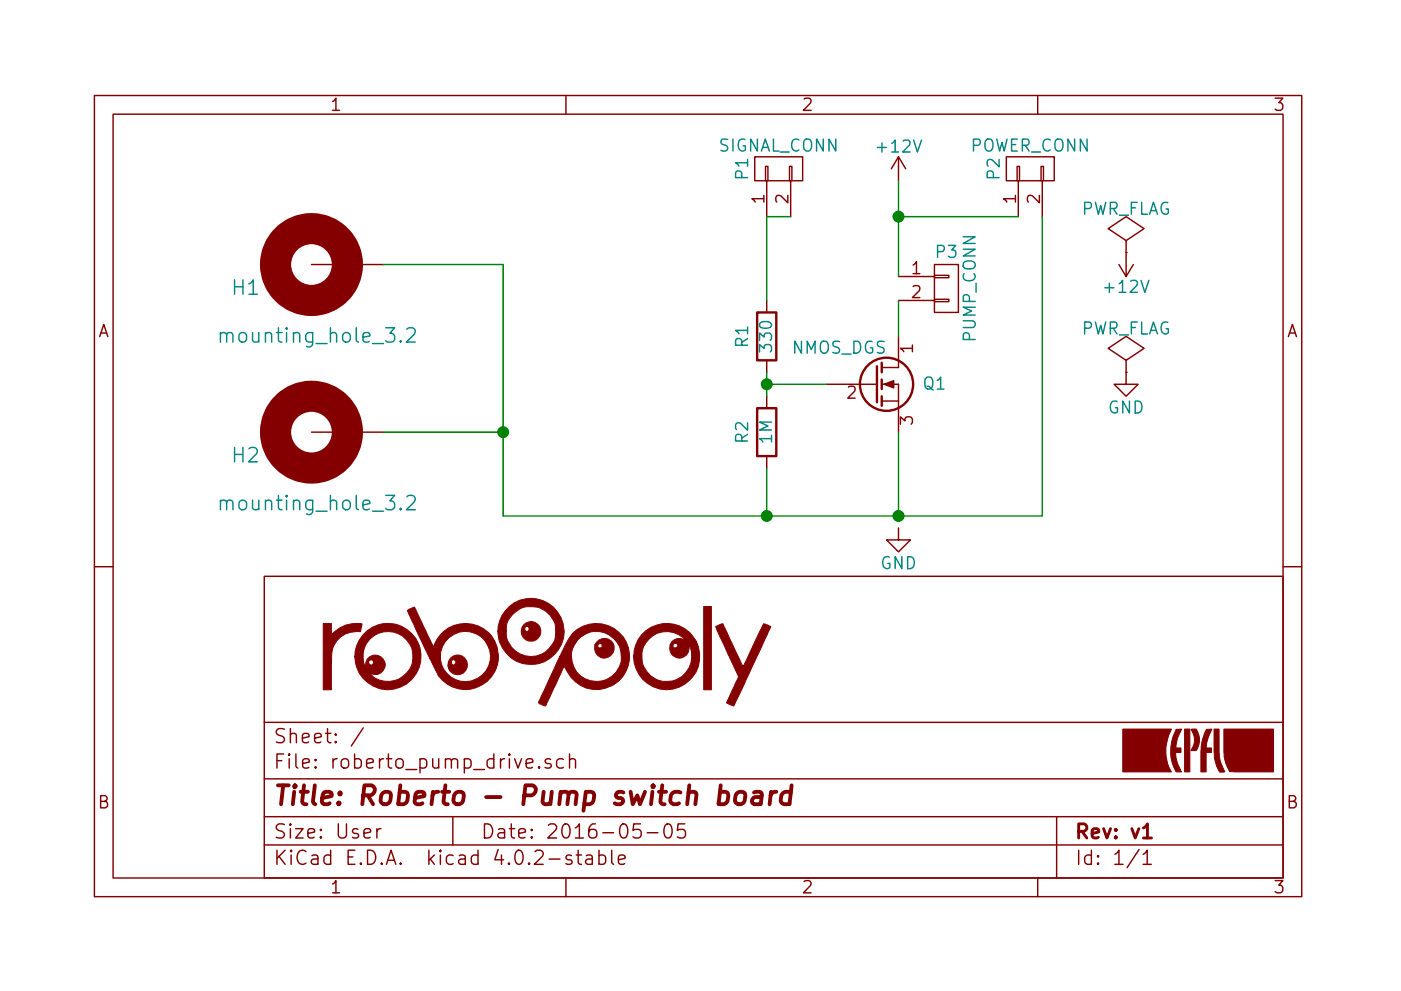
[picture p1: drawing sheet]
EESchema Schematic File Version 2
LIBS:power
LIBS:device
LIBS:transistors
LIBS:conn
LIBS:linear
LIBS:regul
LIBS:74xx
LIBS:cmos4000
LIBS:adc-dac
LIBS:memory
LIBS:xilinx
LIBS:microcontrollers
LIBS:dsp
LIBS:microchip
LIBS:analog_switches
LIBS:motorola
LIBS:texas
LIBS:intel
LIBS:audio
LIBS:interface
LIBS:digital-audio
LIBS:philips
LIBS:display
LIBS:cypress
LIBS:siliconi
LIBS:opto
LIBS:atmel
LIBS:contrib
LIBS:valves
LIBS:common_sch
LIBS:roberto_pump_drive-cache
EELAYER 25 0
EELAYER END
$Descr User 5827 4134
encoding utf-8
Sheet 1 1
Title "Roberto - Pump switch board"
Date "2016-05-05"
Rev "v1"
Comp ""
Comment1 ""
Comment2 ""
Comment3 ""
Comment4 ""
$EndDescr
$Comp
L CONN_01X02 P2
U 1 1
P 4300 700
F 0 "P2" H 4300 850 50  0000 C CNN
F 1 "POWER_CONN" V 4400 700 50  0000 C CNN
F 2 "Common_footprints:conn_green_2" H 4300 700 50  0001 C CNN
F 3 "" H 4300 700 50  0000 C CNN
	1    4300 700 
	0    -1   -1   0   
$EndComp
$Comp
L Q_NMOS_DGS Q1
U 1 1
P 3650 1600
F 0 "Q1" H 3950 1600 50  0000 R CNN
F 1 "NMOS_DGS" H 3700 1750 50  0000 R CNN
F 2 "TO_SOT_Packages_THT:TO-220_Neutral123_Vertical_LargePads" H 3850 1700 50  0001 C CNN
F 3 "" H 3650 1600 50  0000 C CNN
	1    3650 1600
	1    0    0    -1  
$EndComp
$Comp
L +12V #PWR01
U 1 1
P 3750 750
F 0 "#PWR01" H 3750 600 50  0001 C CNN
F 1 "+12V" H 3750 890 50  0000 C CNN
F 2 "" H 3750 750 50  0000 C CNN
F 3 "" H 3750 750 50  0000 C CNN
	1    3750 750 
	1    0    0    -1  
$EndComp
$Comp
L GND #PWR02
U 1 1
P 3750 2200
F 0 "#PWR02" H 3750 1950 50  0001 C CNN
F 1 "GND" H 3750 2050 50  0000 C CNN
F 2 "" H 3750 2200 50  0000 C CNN
F 3 "" H 3750 2200 50  0000 C CNN
	1    3750 2200
	1    0    0    -1  
$EndComp
$Comp
L R R2
U 1 1
P 3200 1800
F 0 "R2" V 3100 1800 50  0000 C CNN
F 1 "1M" V 3200 1800 50  0000 C CNN
F 2 "Resistors_SMD:R_0805_HandSoldering" V 3130 1800 50  0001 C CNN
F 3 "" H 3200 1800 50  0000 C CNN
	1    3200 1800
	1    0    0    -1  
$EndComp
$Comp
L R R1
U 1 1
P 3200 1400
F 0 "R1" V 3100 1400 50  0000 C CNN
F 1 "330" V 3200 1400 50  0000 C CNN
F 2 "Resistors_SMD:R_0805_HandSoldering" V 3130 1400 50  0001 C CNN
F 3 "" H 3200 1400 50  0000 C CNN
	1    3200 1400
	1    0    0    -1  
$EndComp
$Comp
L PWR_FLAG #FLG03
U 1 1
P 4700 1550
F 0 "#FLG03" H 4700 1645 50  0001 C CNN
F 1 "PWR_FLAG" H 4700 1730 50  0000 C CNN
F 2 "" H 4700 1550 50  0000 C CNN
F 3 "" H 4700 1550 50  0000 C CNN
	1    4700 1550
	1    0    0    -1  
$EndComp
$Comp
L PWR_FLAG #FLG04
U 1 1
P 4700 1050
F 0 "#FLG04" H 4700 1145 50  0001 C CNN
F 1 "PWR_FLAG" H 4700 1230 50  0000 C CNN
F 2 "" H 4700 1050 50  0000 C CNN
F 3 "" H 4700 1050 50  0000 C CNN
	1    4700 1050
	1    0    0    -1  
$EndComp
$Comp
L +12V #PWR05
U 1 1
P 4700 1050
F 0 "#PWR05" H 4700 900 50  0001 C CNN
F 1 "+12V" H 4700 1190 50  0000 C CNN
F 2 "" H 4700 1050 50  0000 C CNN
F 3 "" H 4700 1050 50  0000 C CNN
	1    4700 1050
	-1   0    0    1   
$EndComp
$Comp
L GND #PWR06
U 1 1
P 4700 1550
F 0 "#PWR06" H 4700 1300 50  0001 C CNN
F 1 "GND" H 4700 1400 50  0000 C CNN
F 2 "" H 4700 1550 50  0000 C CNN
F 3 "" H 4700 1550 50  0000 C CNN
	1    4700 1550
	1    0    0    -1  
$EndComp
$Comp
L mounting_hole_3.2 H1
U 1 1
P 1300 1100
F 0 "H1" H 1025 1000 60  0000 C CNN
F 1 "mounting_hole_3.2" H 1325 800 60  0000 C CNN
F 2 "Mounting_Holes:MountingHole_3.2mm_M3_ISO7380_Pad" H 1300 1100 60  0001 C CNN
F 3 "" H 1300 1100 60  0000 C CNN
	1    1300 1100
	1    0    0    -1  
$EndComp
$Comp
L mounting_hole_3.2 H2
U 1 1
P 1300 1800
F 0 "H2" H 1025 1700 60  0000 C CNN
F 1 "mounting_hole_3.2" H 1325 1500 60  0000 C CNN
F 2 "Mounting_Holes:MountingHole_3.2mm_M3_ISO7380_Pad" H 1300 1800 60  0001 C CNN
F 3 "" H 1300 1800 60  0000 C CNN
	1    1300 1800
	1    0    0    -1  
$EndComp
$Comp
L CONN_01X02 P1
U 1 1
P 3250 700
F 0 "P1" H 3250 850 50  0000 C CNN
F 1 "SIGNAL_CONN" V 3350 700 50  0000 C CNN
F 2 "Pin_Headers:Pin_Header_Straight_1x02" H 3250 700 50  0001 C CNN
F 3 "" H 3250 700 50  0000 C CNN
	1    3250 700 
	0    -1   -1   0   
$EndComp
$Comp
L CONN_01X02 P3
U 1 1
P 3950 1200
F 0 "P3" H 3950 1350 50  0000 C CNN
F 1 "PUMP_CONN" V 4050 1200 50  0000 C CNN
F 2 "Common_footprints:conn_green_2" H 3950 1200 50  0001 C CNN
F 3 "" H 3950 1200 50  0000 C CNN
	1    3950 1200
	1    0    0    -1  
$EndComp
Wire Wire Line
	3750 900  4250 900 
Wire Wire Line
	3750 750  3750 1150
Connection ~ 3750 900 
Wire Wire Line
	3200 1550 3200 1650
Wire Wire Line
	3200 1600 3450 1600
Connection ~ 3200 1600
Wire Wire Line
	4350 2150 4350 900 
Wire Wire Line
	3200 900  3200 1250
Wire Wire Line
	1600 1100 2100 1100
Wire Wire Line
	1600 1800 2100 1800
Connection ~ 2100 1800
Wire Wire Line
	2100 2150 4350 2150
Connection ~ 3750 2150
Wire Wire Line
	2100 1100 2100 2150
Connection ~ 3200 2150
Wire Wire Line
	3750 1250 3750 1400
Wire Wire Line
	3750 1800 3750 2150
Wire Wire Line
	3200 1950 3200 2150
Wire Wire Line
	3300 900  3200 900 
$EndSCHEMATC
